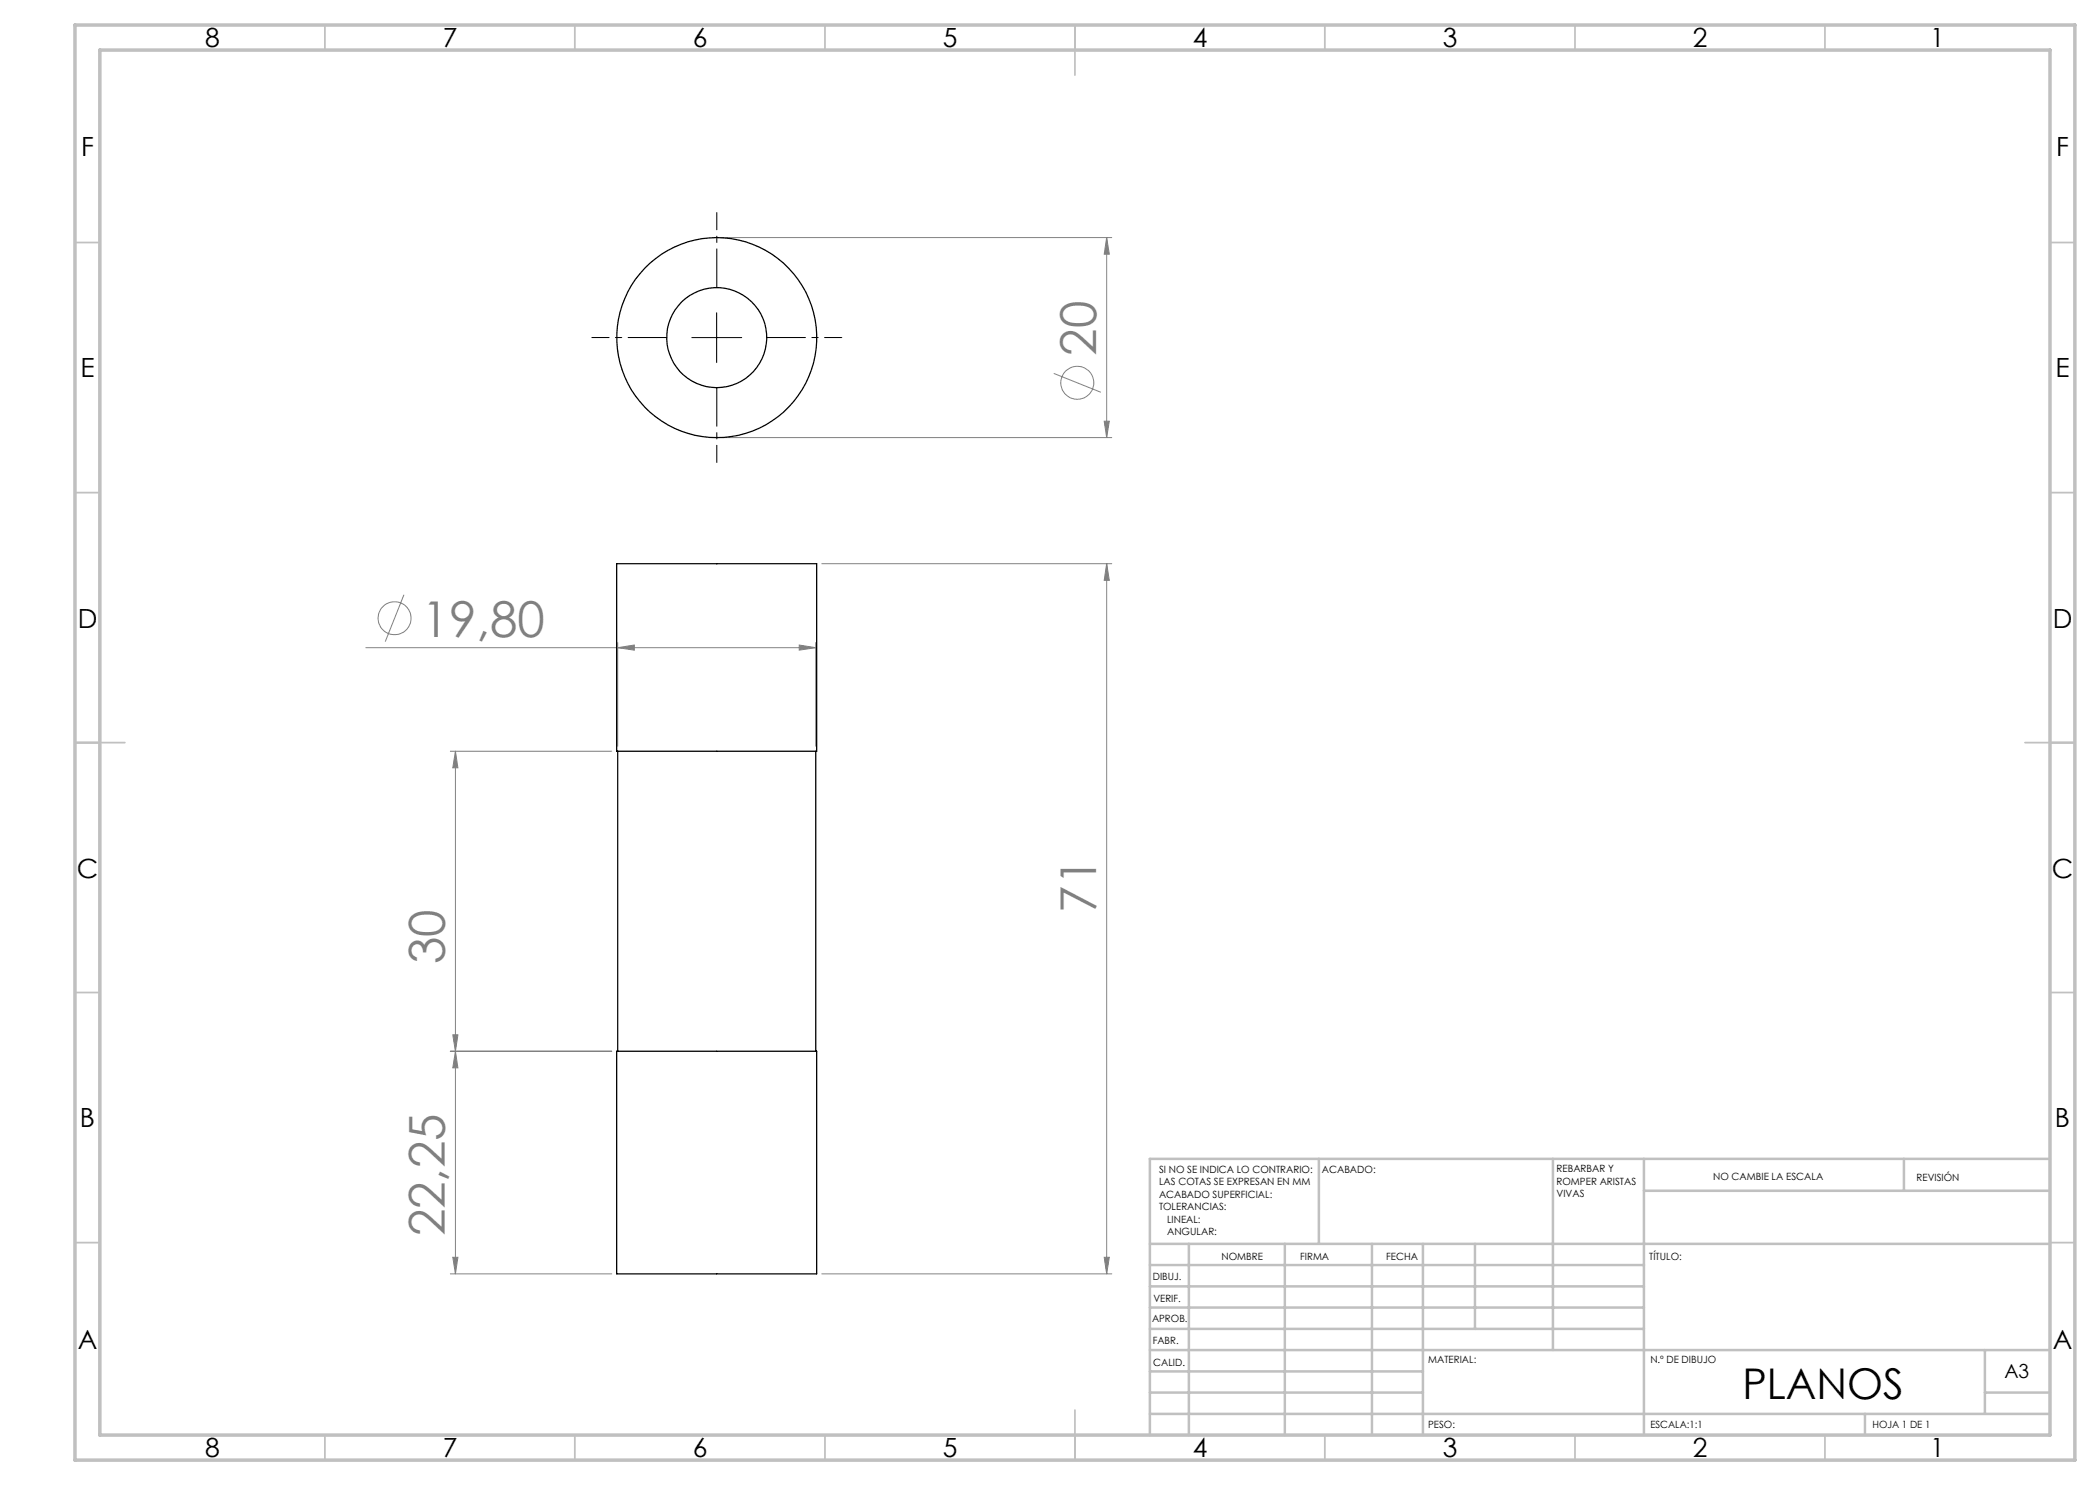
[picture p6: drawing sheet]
<svg xmlns="http://www.w3.org/2000/svg" width="420mm" height="297mm" viewBox="0 0 420 297" stroke-linecap="round" stroke-linejoin="round" font-family="sans-serif">
<g fill="none" stroke="#808080" stroke-width=".2">
<path d="M144.4 47.5h78M221.3 47.5v40M221.3 47.5l.6 3.3h-1.1zM210.7 74.7l9.5 3.8M144.4 87.5h78M220.8 84.2h1.1l-.6 3.3zM80.8 119l-3.8 9.3M164.4 112.7h58M221.3 112.7v142.1M221.3 112.7l.6 3.4h-1.1zM73.2 129.5h90M123.5 129.5l3.4-.5v1z"/>
<path d="M123.5 128.5v20.8M159.8 129l3.4 .5-3.4 .5zM163.2 128.5v20.8M90.1 150.2h32.2M91.1 150.2v104.6M91.1 150.2l.5 3.4h-1zM90.1 210.3h32.2M90.6 207h1l-.5 3.3zM91.1 210.3l.5 3.3h-1zM90.1 254.8h32.2M90.6 251.5h1l-.5 3.3zM164.4 254.8h58"/>
<path d="M220.8 251.5h1.1l-.6 3.3z"/>
<circle cx="215.4" cy="76.6" r="3.3"/>
<circle cx="78.9" cy="123.7" r="3.3"/>
</g>
<path d="M143.4 57.5v-15M133.4 67.5h-15M143.4 77.5v15M153.4 67.5h15" fill="none" stroke="#000" stroke-width=".2" stroke-dasharray="15.2 1.3 1.3 1.3" stroke-dashoffset="7.5"/>
<path d="M138.4 67.5h9.9M143.3 62.5v10" fill="none" stroke="#000" stroke-width=".2"/>
<g fill="none" stroke="#c0c0c0" stroke-width=".35">
<path d="M65 5v5M115 5v5M165 5v5M215 5v10M265 5v5M315 5v5M365 5v5M15 48.5h5M410 48.5h5M15 98.5h5M410 98.5h5M15 148.5h10"/>
<path d="M405 148.5h10M15 198.5h5M410 198.5h5M15 248.5h5M410 248.5h5M65 287v5M115 287v5M165 287v5M215 282v10M265 287v5M315 287v5M365 287v5"/>
</g>
<g fill="none" stroke="#c0c0c0" stroke-width=".5">
<path d="M263.8 231.8v17M310.6 231.8v38.2M328.8 231.8v55.2M328.8 238.2h81.2M380.8 231.8v6.4M410 231.8h-180v55.2M230 248.8h180M230 257.3h98.8M230 253h98.8M237.8 248.8v38.2M257 248.8v38.2M274.4 248.8v38.2"/>
<path d="M284.6 248.8v38.2M295 248.8v17M230 265.8h98.8M230 261.5h98.8M230 278.5h54.6M230 274.3h54.6M230 270h180M397 278.5h13M397 270v12.8M230 282.8h180M373 282.8v4.2"/>
</g>
<path d="M15 5h400v287h-400zM20 10h390v277h-390z" fill="none" stroke="#c0c0c0" stroke-width=".7"/>
<g fill="#808080">
<path d="M123.5 129.5l3.4-.5v1zM159.8 129l3.4 .5-3.4 .5z"/>
<path d="M221.3 112.7l.6 3.4h-1.1zM220.8 251.5h1.1l-.6 3.3zM91.1 210.3l.5 3.3h-1zM90.6 251.5h1l-.5 3.3zM91.1 150.2l.5 3.4h-1zM90.6 207h1l-.5 3.3zM221.3 47.5l.6 3.3h-1.1zM220.8 84.2h1.1l-.6 3.3z"/>
</g>
<g fill="none" stroke="#000" stroke-width=".25">
<path d="M123.3 112.7h40v37.5h-40zM123.5 150.2v60.1M163.2 150.2v60.1M123.3 210.3h40v44.5h-40z"/>
<circle cx="143.3" cy="67.5" r="20"/>
<circle cx="143.4" cy="67.5" r="10"/>
</g>
<g font-size="9.9" fill="#808080">
<text x="219.2" y="71.1" transform="rotate(-90 219.2 71.1)">20</text>
<text x="84.4" y="127.4">19,80</text>
<text x="219.2" y="182.6" transform="rotate(-90 219.2 182.6)">71</text>
<text x="88.9" y="192.9" transform="rotate(-90 88.9 192.9)">30</text>
<text x="88.9" y="247.3" transform="rotate(-90 88.9 247.3)">22,25</text>
</g>
<text font-size="8.5" x="348.5" y="279.7">PLANOS</text>
<g font-size="5.3">
<text x="41" y="9.5">8</text>
<text x="88.5" y="9.5">7</text>
<text x="138.5" y="9.5">6</text>
<text x="188.5" y="9.5">5</text>
<text x="238.5" y="9.5">4</text>
<text x="288.5" y="9.5">3</text>
<text x="338.5" y="9.5">2</text>
<text x="386" y="9.5">1</text>
<text x="16.2" y="31.2">F</text>
<text x="411.2" y="31.2">F</text>
<text x="16.1" y="75.5">E</text>
<text x="411.1" y="75.5">E</text>
<text x="15.5" y="125.5">D</text>
<text x="410.5" y="125.5">D</text>
<text x="15.4" y="175.5">C</text>
<text x="410.4" y="175.5">C</text>
<text x="16" y="225.5">B</text>
<text x="411" y="225.5">B</text>
<text x="15.5" y="269.7">A</text>
<text x="410.5" y="269.7">A</text>
<text x="41" y="291.5">8</text>
<text x="88.5" y="291.5">7</text>
<text x="138.5" y="291.5">6</text>
<text x="188.5" y="291.5">5</text>
<text x="238.5" y="291.5">4</text>
<text x="288.5" y="291.5">3</text>
<text x="338.5" y="291.5">2</text>
<text x="386" y="291.5">1</text>
</g>
<text font-size="3.9" x="400.9" y="275.5">A3</text>
<g font-size="2">
<text x="231.8" y="234.6">SI NO SE INDICA LO CONTRARIO:</text>
<text x="231.8" y="237.1">LAS COTAS SE EXPRESAN EN MM</text>
<text x="231.8" y="239.6">ACABADO SUPERFICIAL:</text>
<text x="264.4" y="234.6">ACABADO:</text>
<text x="311.3" y="234.5">REBARBAR Y</text>
<text x="311.3" y="237">ROMPER ARISTAS</text>
<text x="311.3" y="239.5">VIVAS</text>
<text x="342.6" y="236">NO CAMBIE LA ESCALA</text>
<text x="383.3" y="236.2">REVISIÓN</text>
<text x="231.8" y="242.1">TOLERANCIAS:</text>
<text x="233.4" y="244.6">LINEAL:</text>
<text x="233.4" y="247.1">ANGULAR:</text>
<text x="244.3" y="252">NOMBRE</text>
<text x="260" y="251.9">FIRMA</text>
<text x="277.2" y="251.9">FECHA</text>
<text x="329.9" y="251.9">TÍTULO:</text>
<text x="230.6" y="256.1">DIBUJ.</text>
<text x="230.7" y="260.3">VERIF.</text>
<text x="230.4" y="264.4">APROB.</text>
<text x="230.5" y="268.8">FABR.</text>
<text x="230.7" y="273.1">CALID.</text>
<text x="285.6" y="272.5">MATERIAL:</text>
<text x="330.1" y="272.5">N.º DE DIBUJO</text>
<text x="285.6" y="285.5">PESO:</text>
<text x="330.1" y="285.6">ESCALA:1:1</text>
<text x="374.5" y="285.6">HOJA 1 DE 1</text>
</g>
</svg>
